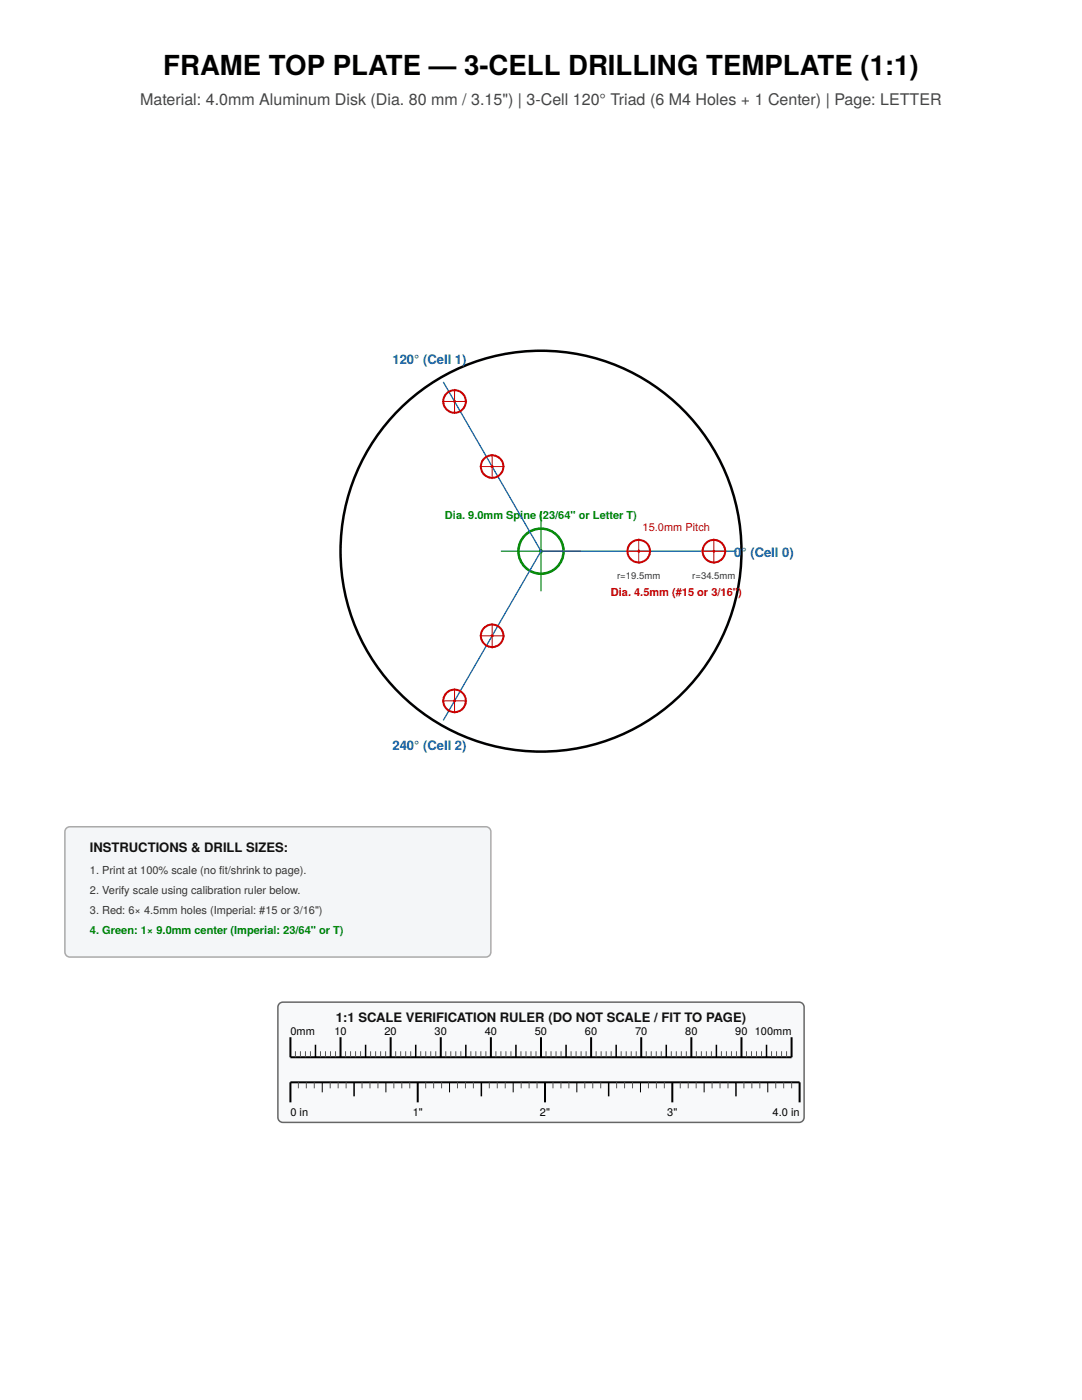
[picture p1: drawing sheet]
<svg xmlns="http://www.w3.org/2000/svg" width="216mm" height="279mm" viewBox="0 0 216 279" stroke-linecap="round" stroke-linejoin="round" font-family="sans-serif">
<circle cx="107.9" cy="110" r="40" fill="none" stroke="#000" stroke-width=".5"/>
<circle cx="108" cy="110" r="4.5" fill="none" stroke="#080" stroke-width=".5"/>
<path d="M100 110h15.9M107.9 102v16" fill="none" stroke="#080" stroke-width=".25"/>
<circle cx="107.9" cy="110" r=".4" fill="#080"/>
<path d="M107.9 110h39" fill="none" stroke="#05a" stroke-width=".25"/>
<circle cx="127.4" cy="110" r="2.25" fill="none" stroke="#c00" stroke-width=".4"/>
<path d="M124.9 110h5.1M127.5 107.5v5" fill="none" stroke="#c00" stroke-width=".2"/>
<circle cx="127.4" cy="110" r=".3" fill="#c00"/>
<circle cx="142.4" cy="110" r="2.25" fill="none" stroke="#c00" stroke-width=".4"/>
<path d="M139.9 110h5.1M142.5 107.5v5" fill="none" stroke="#c00" stroke-width=".2"/>
<circle cx="142.4" cy="110" r=".3" fill="#c00"/>
<path d="M88.4 76.2l19.5 33.8z" fill="#000" stroke="#05a" stroke-width=".25"/>
<circle cx="98.2" cy="93.1" r="2.25" fill="none" stroke="#c00" stroke-width=".4"/>
<path d="M95.7 93.1h5M98.2 90.6v5" fill="none" stroke="#c00" stroke-width=".2"/>
<circle cx="98.2" cy="93.1" r=".3" fill="#c00"/>
<circle cx="90.7" cy="80.1" r="2.25" fill="none" stroke="#c00" stroke-width=".4"/>
<path d="M90.7 77.6v5M88.2 80.1h5" fill="none" stroke="#c00" stroke-width=".2"/>
<circle cx="90.7" cy="80.1" r=".3" fill="#c00"/>
<path d="M107.9 110l-19.5 33.8z" fill="#000" stroke="#05a" stroke-width=".25"/>
<circle cx="98.2" cy="126.9" r="2.25" fill="none" stroke="#c00" stroke-width=".4"/>
<path d="M95.7 126.9h5M98.2 124.4v5" fill="none" stroke="#c00" stroke-width=".2"/>
<circle cx="98.2" cy="126.9" r=".3" fill="#c00"/>
<circle cx="90.7" cy="139.9" r="2.25" fill="none" stroke="#c00" stroke-width=".4"/>
<path d="M88.2 139.9h5M90.7 137.4v5" fill="none" stroke="#c00" stroke-width=".2"/>
<circle cx="90.7" cy="139.9" r=".3" fill="#c00"/>
<path d="M13.2 165.3l.7-.3h83.1a1 1 0 0 1 .9 1v24a1 1 0 0 1-.9 1h-83.1a1 1 0 0 1-1-1v-24z" fill="#f4f6f8" stroke="#aaa" stroke-width=".3"/>
<path d="M55.7 200.3l.8-.3h102.9a1 1 0 0 1 1.1 1v22a1 1 0 0 1-1.1 1h-102.9a1 1 0 0 1-1.1-1v-22z" fill="#f8f9fa" stroke="#666" stroke-width=".3"/>
<g fill="none" stroke="#000" stroke-width=".4">
<path d="M58 207v4h99.9v-4M58 220v-4h101.6v4M67.9 207v4M78 207v4M83.4 216v4M88 207v4M97.9 207v4M107.9 207v4M108.8 216v4M118 207v4M127.9 207v4M134.2 216v4"/>
<path d="M137.9 207v4M148 207v4"/>
</g>
<g fill="none" stroke="#555" stroke-width=".2">
<path d="M58.9 209.8v1.2M59.5 216v1.2M60 209.8v1.2M61 209.8v1.2M61.1 216v1.2M61.9 209.8v1.2M62.7 216v1.2M64 209.8v1.2M64.9 209.8v1.2M65.9 216v1.2M66 209.8v1.2M67 209.8v1.2"/>
<path d="M67.5 216v1.2M69 209.8v1.2M69.1 216v1.2M70 209.8v1.2M70.9 209.8v1.2M72 209.8v1.2M72.2 216v1.2M73.8 216v1.2M73.9 209.8v1.2M75 209.8v1.2M75.4 216v1.2M76 209.8v1.2"/>
<path d="M76.9 209.8v1.2M78.6 216v1.2M79 209.8v1.2M79.9 209.8v1.2M80.2 216v1.2M81 209.8v1.2M81.8 216v1.2M82 209.8v1.2M84 209.8v1.2M84.9 216v1.2M85 209.8v1.2M85.9 209.8v1.2"/>
<path d="M86.5 216v1.2M87 209.8v1.2M88.1 216v1.2M88.9 209.8v1.2M90 209.8v1.2M91 209.8v1.2M91.3 216v1.2M91.9 209.8v1.2M92.9 216v1.2M94 209.8v1.2M94.5 216v1.2M94.9 209.8v1.2"/>
<path d="M95.9 209.8v1.2M97 209.8v1.2M97.6 216v1.2M98.9 209.8v1.2M99.2 216v1.2M100 209.8v1.2M100.8 216v1.2M100.9 209.8v1.2M101.9 209.8v1.2M103.9 209.8v1.2M104 216v1.2M104.9 209.8v1.2"/>
<path d="M105.6 216v1.2M106 209.8v1.2M106.9 209.8v1.2M107.2 216v1.2M109 209.8v1.2M109.9 209.8v1.2M110.3 216v1.2M111 209.8v1.2M111.9 216v1.2M112 209.8v1.2M113.5 216v1.2M114 209.8v1.2"/>
<path d="M115 209.8v1.2M115.9 209.8v1.2M116.7 216v1.2M117 209.8v1.2M118.3 216v1.2M118.9 209.8v1.2M119.9 216v1.2M120 209.8v1.2M121 209.8v1.2M121.9 209.8v1.2M123 216v1.2M124 209.8v1.2"/>
<path d="M124.6 216v1.2M124.9 209.8v1.2M125.9 209.8v1.2M126.2 216v1.2M127 209.8v1.2M128.9 209.8v1.2M129.4 216v1.2M130 209.8v1.2M130.9 209.8v1.2M131 216v1.2M131.9 209.8v1.2M132.6 216v1.2"/>
<path d="M133.9 209.8v1.2M134.9 209.8v1.2M135.7 216v1.2M136 209.8v1.2M136.9 209.8v1.2M137.3 216v1.2M138.9 216v1.2M139 209.8v1.2M139.9 209.8v1.2M140.9 209.8v1.2M142 209.8v1.2M142.1 216v1.2"/>
<path d="M143.7 216v1.2M143.9 209.8v1.2M145 209.8v1.2M145.3 216v1.2M145.9 209.8v1.2M146.9 209.8v1.2M148.4 216v1.2M148.9 209.8v1.2M149.9 209.8v1.2M150 216v1.2M151 209.8v1.2M151.6 216v1.2"/>
<path d="M151.9 209.8v1.2M154 209.8v1.2M154.8 216v1.2M154.9 209.8v1.2M155.9 209.8v1.2M156.4 216v1.2M157 209.8v1.2M158 216v1.2"/>
</g>
<g fill="none" stroke="#000" stroke-width=".3">
<path d="M63 208.5v2.5M70.7 216v2.8M73 208.5v2.5M82.9 208.5v2.5M92.9 208.5v2.5M96.1 216v2.8M103 208.5v2.5M112.9 208.5v2.5M121.5 216v2.8M123 208.5v2.5M133 208.5v2.5M142.9 208.5v2.5"/>
<path d="M146.9 216v2.8M152.9 208.5v2.5"/>
</g>
<path d="M64.3 216v2M77 216v2M89.7 216v2M102.4 216v2M115.1 216v2M127.8 216v2M140.5 216v2M153.2 216v2" fill="none" stroke="#000" stroke-width=".2"/>
<text font-size="5.5" x="32.6" y="15">FRAME TOP PLATE — 3-CELL DRILLING TEMPLATE (1:1)</text>
<text font-size="3.2" fill="#444" x="27.9" y="21">Material: 4.0mm Aluminum Disk (Dia. 80 mm / 3.15&quot;) | 3-Cell 120° Triad (6 M4 Holes + 1 Center) | Page: LETTER</text>
<g font-size="2.6" fill="#05a">
<text x="78.3" y="72.7">120° (Cell 1)</text>
<text x="146.5" y="111.2">0° (Cell 0)</text>
<text x="78.3" y="149.7">240° (Cell 2)</text>
</g>
<g font-size="2.6" fill="#111">
<text x="18" y="170">INSTRUCTIONS &amp; DRILL SIZES:</text>
<text x="67" y="204">1:1 SCALE VERIFICATION RULER (DO NOT SCALE / FIT TO PAGE)</text>
</g>
<g font-size="2.2" fill="#080">
<text x="88.8" y="103.5">Dia. 9.0mm Spine (23/64&quot; or Letter T)</text>
<text x="18" y="186.5">4. Green: 1× 9.0mm center (Imperial: 23/64&quot; or T)</text>
</g>
<g font-size="2.2" fill="#c00">
<text x="128.2" y="106">15.0mm Pitch</text>
<text x="121.9" y="119">Dia. 4.5mm (#15 or 3/16&quot;)</text>
</g>
<g font-size="2.2" fill="#333">
<text x="18" y="174.5">1. Print at 100% scale (no fit/shrink to page).</text>
<text x="18" y="178.5">2. Verify scale using calibration ruler below.</text>
<text x="18" y="182.5">3. Red: 6× 4.5mm holes (Imperial: #15 or 3/16&quot;)</text>
</g>
<g font-size="2.2">
<text x="58" y="206.5">0mm</text>
<text x="66.7" y="206.5">10</text>
<text x="76.7" y="206.5">20</text>
<text x="86.7" y="206.5">30</text>
<text x="96.7" y="206.5">40</text>
<text x="106.7" y="206.5">50</text>
<text x="116.7" y="206.5">60</text>
<text x="126.7" y="206.5">70</text>
<text x="136.7" y="206.5">80</text>
<text x="146.7" y="206.5">90</text>
<text x="150.6" y="206.5">100mm</text>
<text x="58" y="222.8">0 in</text>
<text x="82.3" y="222.8">1&quot;</text>
<text x="107.7" y="222.8">2&quot;</text>
<text x="133.1" y="222.8">3&quot;</text>
<text x="154.2" y="222.8">4.0 in</text>
</g>
<g font-size="1.9" fill="#333">
<text x="123.1" y="115.5">r=19.5mm</text>
<text x="138.1" y="115.5">r=34.5mm</text>
</g>
</svg>
